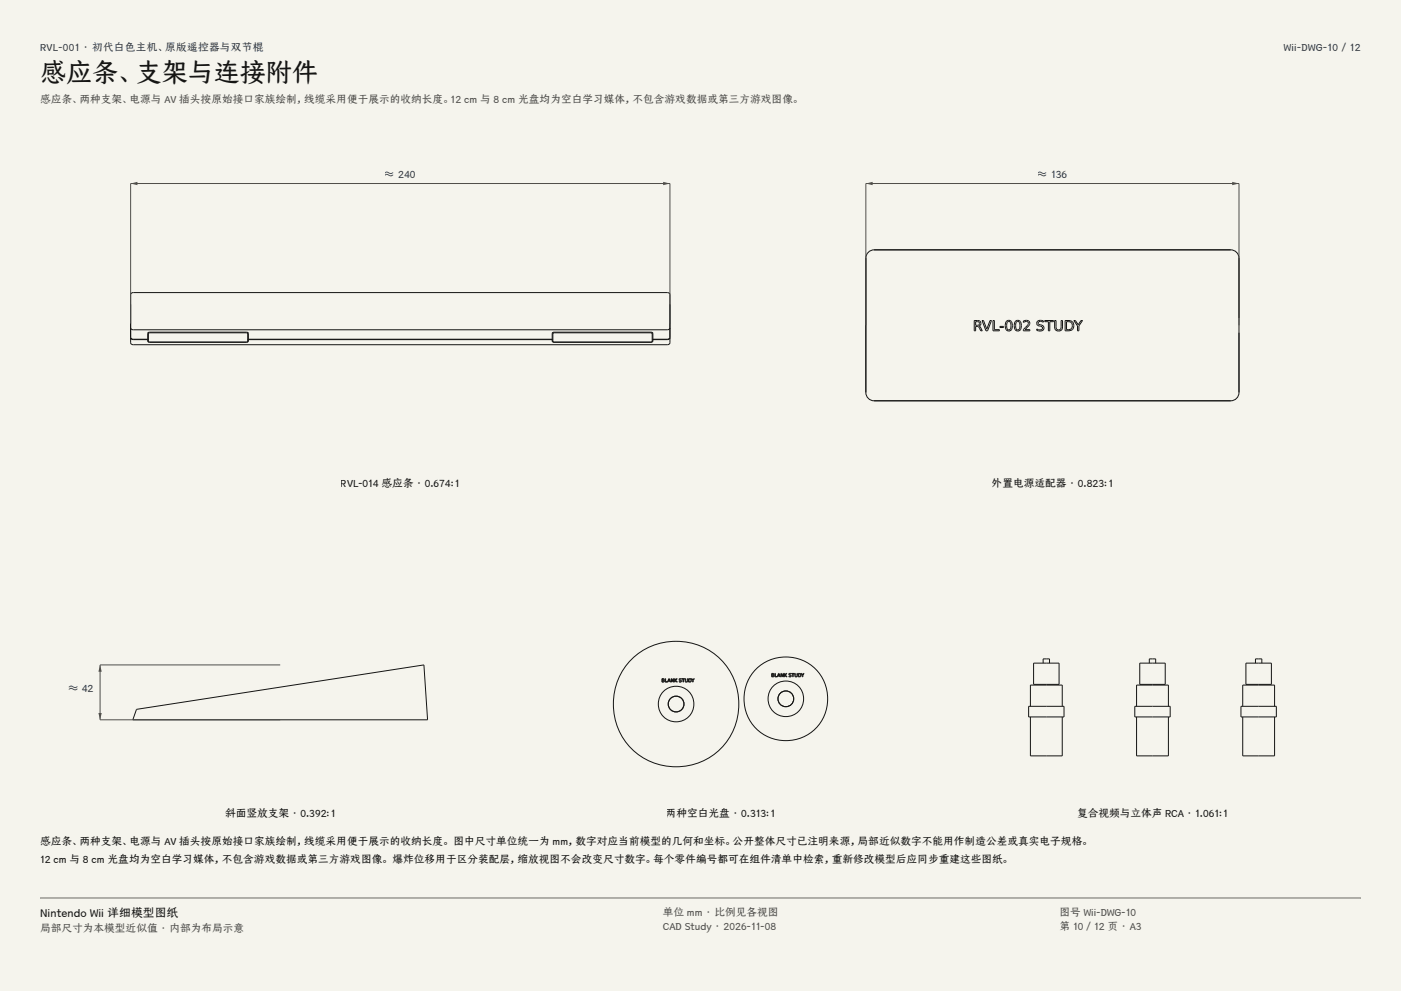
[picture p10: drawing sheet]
<svg xmlns="http://www.w3.org/2000/svg" width="420mm" height="297mm" viewBox="0 0 420 297" stroke-linecap="round" stroke-linejoin="round" font-family="sans-serif">
<g fill="#f5f4ed">
<path d="M0 0h420v297h-420z"/>
<path d="M12 12h396v275h-396z"/>
</g>
<g fill="none" stroke="#141413" stroke-width=".3">
<path d="M39.2 98.3l.2 .4 .6 .1h160l.6-.1 .2-.4M39.4 87.9l.6-.2h160l.6 .2 .2 .4v14.4l-.2 .4-.6 .2h-160l-.6-.2-.2-.4v-14.4zM44.4 99.7l.4-.2h29.1l.6 .4v2.3l-.6 .4h-29.1l-.5-.4zM44.5 99.6v2.6l.4 .3h29l.4-.3-.1-2.6M165.6 99.7l.5-.2h29.1l.5 .4v2.3l-.5 .4h-29.1l-.6-.4zM165.8 99.6l-.1 2.6 .4 .3h29l.4-.3v-2.6M39.2 101.2l.2 .4 .6 .2h4.3M39.2 101.1l.5 .5 4.6 .1 .2 .3M44.5 100l.4-.3h29l.4 .3M74.3 102l.2-.3h91l.2 .3M74.5 101.8h91M165.7 100l.4-.3h29l.4 .3"/>
<path d="M200.8 101.2l-.2 .4-.6 .2h-4.3M200.8 101.1l-.5 .5-4.6 .1-.2 .3"/>
</g>
<path d="M39.2 97v-42h161.6v42" fill="none" stroke="#504e49" stroke-width=".3"/>
<g fill="#504e49">
<path d="M39.2 55l2-.5v1z"/>
<path d="M198.8 54.5l2 .5-2 .5z"/>
</g>
<g fill="none" stroke="#141413" stroke-width=".3">
<path d="M260.1 75.8a2.46 2.46 0 0 1 1.9-.9h107a2.47 2.47 0 0 1 2.4 2.4v40.4a2.47 2.47 0 0 1-2.4 2.4h-107a2.47 2.47 0 0 1-2.4-2.4v-40.4zM292.1 96.1h.9a.86 .86 0 0 1 1 .5 .86 .86 0 0 1-.5 1.1l1 1.4h-.5l-.6-1.1-.5-.2h-.4v1.3h-.4zM292.5 96.4h.5a.55 .55 0 0 1 .6 .5 .55 .55 0 0 1-.6 .6h-.5zM294.4 96.1h.4l1 2.6 1-2.6h.4l-1.1 3h-.5zM297.7 96.1h.4v2.7h1.5v.3h-1.9zM299.8 97.8h1.1v.4h-1.1zM301.8 96.2a1.15 1.15 0 0 1 1.4 .1 1.15 1.15 0 0 1 .3 1.3 1.1 1.1 0 0 1-.5 1.4 1.1 1.1 0 0 1-1.5-.4 2.42 2.42 0 0 1 .3-2.4zM302.1 96.5a.78 .78 0 0 1 .9 .1 .78 .78 0 0 1 .1 1 .78 .78 0 0 1-.1 1 .78 .78 0 0 1-.9 .1 2.34 2.34 0 0 1 0-2.2zM304.5 96.2a1.15 1.15 0 0 1 1.4 .1 1.15 1.15 0 0 1 .3 1.3 1.1 1.1 0 0 1-.5 1.4 1.1 1.1 0 0 1-1.5-.4 2.42 2.42 0 0 1 .3-2.4zM304.8 96.5a.78 .78 0 0 1 .9 .1 .78 .78 0 0 1 .1 1 .78 .78 0 0 1-.1 1 .78 .78 0 0 1-.9 .1 2.34 2.34 0 0 1 0-2.2zM306.8 96.2l.2-.1a1.09 1.09 0 0 1 1.6 .3 1.09 1.09 0 0 1-.5 1.6l-.8 .8h1.4v.3h-1.9v-.3l1-1.1a.76 .76 0 0 0 .4-1.2 .76 .76 0 0 0-1.2 0l-.2 .1zM311.1 96.2l.8-.2 .9 .2v.4l-.3-.2a.69 .69 0 0 0-.9-.1 .69 .69 0 0 0-.3 .9h.1a1.2 1.2 0 0 1 1.4 1.6l-.4 .3-.9 .1-.7-.2v-.4l.5 .2a.67 .67 0 0 0 .9 0 .67 .67 0 0 0 .1-.9l-.2-.1a.99 .99 0 0 1-1.1-.4 .99 .99 0 0 1 .1-1.2z"/>
<path d="M313.2 96.1h2.6v.3h-1.1v2.7h-.4v-2.7h-1.1zM316.2 96.1h.4v1.8a.78 .78 0 0 0 .7 1 .78 .78 0 0 0 .8-1v-1.8h.4v1.9a1.18 1.18 0 0 1-1.2 1.2 1.18 1.18 0 0 1-1.1-1.2zM319.3 96.1h.9a1.56 1.56 0 0 1 1.7 1.5 1.56 1.56 0 0 1-1.7 1.5h-.9zM319.7 96.4a1.28 1.28 0 0 1 1.8 1.2 1.28 1.28 0 0 1-1.8 1.2zM321.9 96.1h.5l.8 1.2 .9-1.2h.4l-1.1 1.6v1.4h-.4v-1.4z"/>
</g>
<path d="M259.6 97.5v-42.5h111.8v42.5" fill="none" stroke="#504e49" stroke-width=".3"/>
<g fill="#504e49">
<path d="M259.6 55l2-.5v1z"/>
<path d="M369.4 54.5l2 .5-2 .5z"/>
</g>
<path d="M40.9 212.6l86.2-13.3 1.1 16.4h-88.4z" fill="none" stroke="#141413" stroke-width=".3"/>
<path d="M84 199.3h-54v16.4h54" fill="none" stroke="#504e49" stroke-width=".3"/>
<g fill="#504e49">
<path d="M30 199.3l.5 2h-1z"/>
<path d="M29.5 213.7h1l-.5 2z"/>
</g>
<g fill="none" stroke="#141413" stroke-width=".3">
<path d="M309.9 198.7h7.6v6.4h-7.6zM312.7 198.7v-1.2h1.9v1.2M341.7 198.7h7.6v6.4h-7.6zM344.5 198.7v-1.2h2v1.2M373.5 198.7h7.6v6.4h-7.6zM376.4 198.7v-1.2h1.9v1.2M198.4 203.4h.4a.25 .25 0 0 1 .3 .1 .25 .25 0 0 1-.2 .4 .29 .29 0 0 1 .3 .3 .29 .29 0 0 1-.4 .2h-.4zM198.6 203.9l.4 .1v.3h-.4zM198.6 203.5l.4 .2-.4 .1zM200 204.4l-.5-.1-.1-.9v1h.8l.1-.2h.5l.2 .2-.4-1-.5 1M200.6 203.5l.2 .5h-.4zM201.2 203.4h.2l.4 .9 .2-.9v1h-.2l-.5-.8-.1 .8z"/>
<path d="M202.2 203.4l.2 .4 .6-.4-.5 .5 .6 .5-.7-.5-.2 .5zM203.7 203.5l.5-.1-.5 .3a.42 .42 0 0 1 .6 .5 .42 .42 0 0 1-.7 .2l.5-.1-.1-.3a.34 .34 0 0 1-.3-.1 .34 .34 0 0 1 0-.4zM204.4 203.4h.8l-.3 .1v.9l-.2-.9zM205.4 203.4l.1 .6a.26 .26 0 0 0 .3 .3 .26 .26 0 0 0 .2-.3l.2-.6v.6a.39 .39 0 0 1-.4 .4 .39 .39 0 0 1-.4-.4zM206.4 203.4a.59 .59 0 0 1 .9 .5 .59 .59 0 0 1-.9 .5zM206.6 203.5a.43 .43 0 0 1 .5 .4 .43 .43 0 0 1-.5 .4zM207.3 203.4l.4 .4 .5-.4-.4 .5v.5zM231.3 201.8h.4a.25 .25 0 0 1 .3 .2 .25 .25 0 0 1-.2 .3 .29 .29 0 0 1 .3 .3 .29 .29 0 0 1-.4 .3h-.4zM231.5 202.4h.4v.3h-.4zM231.5 201.9l.4 .3h-.4zM232.9 202.9l-.5-.2-.1-.9v1.1h.8l.1-.3h.5l.2 .3-.4-1.1-.5 1.1M233.5 202l.2 .5h-.4z"/>
<path d="M234.1 201.8h.2l.4 .9 .2-.9v1.1h-.2l-.5-.9-.1 .9zM235.1 201.8l.2 .5 .6-.5-.5 .5 .6 .6-.7-.5-.2 .5zM236.6 201.9h.5l-.5 .2a.42 .42 0 0 1 .6 .5 .42 .42 0 0 1-.7 .2l.5-.1-.1-.3a.34 .34 0 0 1-.3-.1 .34 .34 0 0 1 0-.4zM237.3 201.8h.8l-.3 .1v1l-.2-1zM238.3 201.8l.1 .7a.26 .26 0 0 0 .3 .3 .26 .26 0 0 0 .2-.3l.2-.7v.7a.39 .39 0 0 1-.4 .4 .39 .39 0 0 1-.4-.4zM239.3 201.8a.59 .59 0 0 1 .9 .5 .59 .59 0 0 1-.9 .6zM239.5 201.9a.43 .43 0 0 1 .5 .4 .43 .43 0 0 1-.5 .4zM240.2 201.8l.4 .4 .5-.4-.4 .6v.5zM308.4 211.7h10.6v3.2h-10.6zM308.9 211.7v-6.4h9.5v6.4M308.9 214.9v11.6h2.4h7.1v-11.6M340.2 211.7h10.6v3.2h-10.6z"/>
<path d="M340.7 211.7v-6.4h9.6v6.4M340.7 214.9v11.6h2.4h7.2v-11.6M372 211.7h10.6v3.2h-10.6zM372.6 211.7v-6.4h9.5v6.4M372.6 214.9v11.6h2.3h7.2v-11.6"/>
<circle cx="202.6" cy="211" r="18.9"/>
<circle cx="202.7" cy="211" r="5.3"/>
<circle cx="202.7" cy="211" r="2.37"/>
<circle cx="202.7" cy="211" r="2.36"/>
<circle cx="235.5" cy="209.4" r="12.6"/>
<circle cx="235.6" cy="209.4" r="5.3"/>
<circle cx="235.6" cy="209.4" r="2.37"/>
<circle cx="235.6" cy="209.4" r="2.36"/>
</g>
<path d="M12 269.3h396zM12 269h396v.3h-396z" fill-rule="evenodd" fill="#504e49"/>
<text font-size="7.8" fill="#141413" x="12" y="24.7">感应条、支架与连接附件</text>
<text font-size="3.5" fill="#141413" x="12" y="274.9">Nintendo Wii 详细模型图纸</text>
<g font-size="3.2" fill="#1b365d">
<text x="12" y="15.3">RVL-001 · 初代白色主机、原版遥控器与双节棍</text>
<text x="384.8" y="15.3">Wii-DWG-10 / 12</text>
<text x="115.4" y="53.4">≈ 240</text>
<text x="311.1" y="53.4">≈ 136</text>
<text x="20.5" y="207.5">≈ 42</text>
</g>
<g font-size="3.2" fill="#504e49">
<text x="12" y="30.9">感应条、两种支架、电源与 AV 插头按原始接口家族绘制，线缆采用便于展示的收纳长度。12 cm 与 8 cm 光盘均为空白学习媒体，不包含游戏数据或第三方游戏图像。</text>
<text x="198.7" y="274.5">单位 mm · 比例见各视图</text>
<text x="317.6" y="274.5">图号 Wii-DWG-10</text>
<text x="12" y="279.3">局部尺寸为本模型近似值 · 内部为布局示意</text>
<text x="198.7" y="278.8">CAD Study · 2026-11-08</text>
<text x="317.6" y="278.8">第 10 / 12 页 · A3</text>
</g>
<g font-size="3.2" fill="#141413">
<text x="102.2" y="146">RVL-014 感应条 · 0.674:1</text>
<text x="297.3" y="146">外置电源适配器 · 0.823:1</text>
<text x="67.5" y="245">斜面竖放支架 · 0.392:1</text>
<text x="199.6" y="245">两种空白光盘 · 0.313:1</text>
<text x="322.9" y="245">复合视频与立体声 RCA · 1.061:1</text>
<text x="12" y="253.3">感应条、两种支架、电源与 AV 插头按原始接口家族绘制，线缆采用便于展示的收纳长度。 图中尺寸单位统一为 mm，数字对应当前模型的几何和坐标。公开整体尺寸已注明来源，局部近似数字不能用作制造公差或真实电子规格。</text>
<text x="12" y="258.6">12 cm 与 8 cm 光盘均为空白学习媒体，不包含游戏数据或第三方游戏图像。 爆炸位移用于区分装配层，缩放视图不会改变尺寸数字。每个零件编号都可在组件清单中检索，重新修改模型后应同步重建这些图纸。</text>
</g>
</svg>
